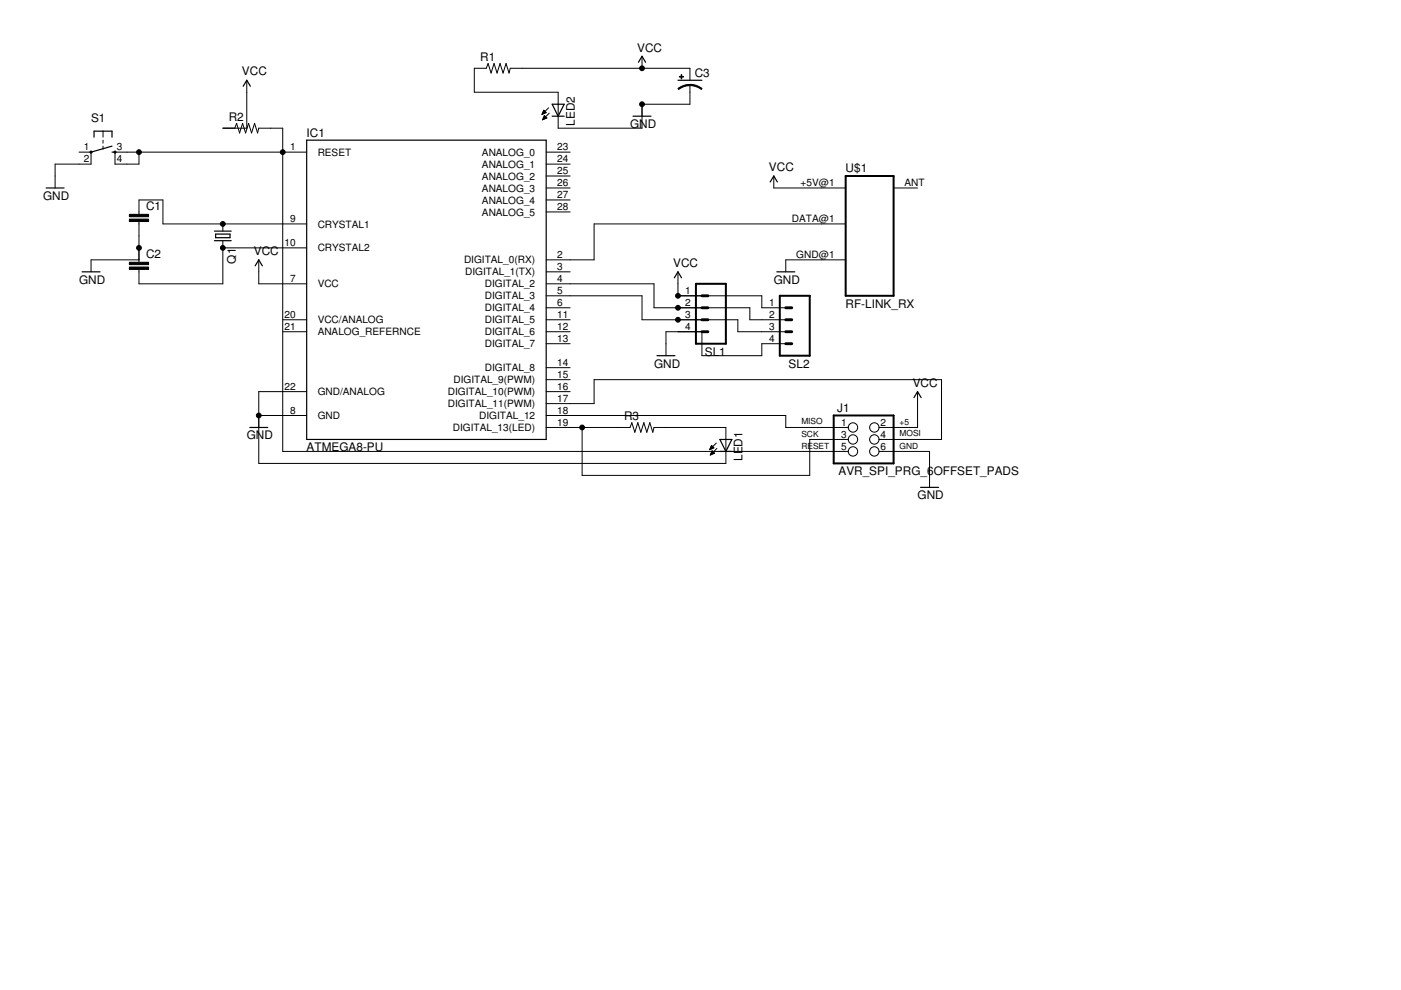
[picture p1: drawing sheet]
<svg xmlns="http://www.w3.org/2000/svg" width="297mm" height="210mm" viewBox="0 0 297 210" stroke-linecap="round" stroke-linejoin="round" font-family="sans-serif">
<g fill="#000" stroke="#000" stroke-width=".25">
<path d="M52.3 17l-.7 1.3zM52.3 17l.8 1.3zM136.1 11.9l-.7 1.3zM136.1 11.9l.8 1.3zM143.7 17h5.1zM9.8 39.9h3.8zM19.3 32.3l4.4-1.3zM19.9 27.8v1.3zM19.9 27.8h1.9zM23.7 32.3h.7zM23.7 27.8v1.3zM21.8 27.8h1.9z"/>
<path d="M65 29.7h50.8zM115.8 29.7v63.5zM117.1 22.1l1.2 2.5zM117.1 24.6h1.2zM117.1 22.1h1.2zM119.6 22.1l-1.3 2.5zM118.3 24.6h1.3zM118.3 22.1h1.3zM134.2 24.6h3.8zM164.1 37.3l-.8 1.3zM164.1 37.3l.7 1.3zM17.4 57.6h3.8z"/>
<path d="M45.7 49.6v.8zM45.7 50.4h3.1zM45.7 49.6h3.1zM48.8 49.6v.8zM45.5 51h3.5zM45.5 49h3.5zM54.9 55.1l-.8 1.3zM54.9 55.1l.7 1.3zM143.7 57.6l-.7 1.3zM143.7 57.6l.8 1.3zM164.7 57.6h3.8zM139.3 75.4h3.8z"/>
<path d="M53 90.6h3.8zM65 29.7v63.5zM65 93.2h50.8zM152.6 93.2l1.3 2.5zM152.6 95.7h1.3zM152.6 93.2h1.3zM155.2 93.2l-1.3 2.5zM153.9 95.7h1.3zM153.9 93.2h1.3zM194.5 83l-.7 1.3zM194.5 83l.8 1.3zM195.2 103.3h3.8z"/>
</g>
<g fill="#000" stroke="#000" stroke-width=".21">
<path d="M52.3 17v2.6zM100.6 14.5h2.5zM100.6 14.5v5.1zM103.5 13.5l-.4 1zM103.5 13.5l.6 2zM104.8 13.5l-.7 2zM104.8 13.5l.6 2zM106 13.5l-.6 2zM106 13.5l.7 2zM107.3 13.5l-.6 2zM107.3 13.5l.6 2zM108.2 14.5l-.3 1z"/>
<path d="M108.2 14.5h2.5zM118.3 19.6v2.5zM100.6 19.6h17.7zM136.1 11.9v2.6zM136.1 14.5h10.2zM110.7 14.5h25.4zM146.3 18v1.6zM146.3 14.5v2.5zM11.7 37.3v2.6zM11.7 34.8v2.5zM16.8 32.3h2.5zM16.8 34.8h2.5z"/>
<path d="M11.7 34.8h5.1zM19.3 32.3v2.5zM21.8 29.7v.7zM21.8 31v.6zM21.8 27.8v1.3zM24.4 32.3v2.5zM24.4 32.3h2.5zM24.4 34.8h2.5zM26.9 34.8h2.6zM26.9 32.3h2.6zM29.5 32.3v2.5zM47.2 27.2h2.6z"/>
<path d="M47.2 27.2h5.1zM50.2 26.2l-.4 1zM50.2 26.2l.6 2zM51.4 26.2l-.6 2zM51.4 26.2l.7 2zM52.7 26.2l-.6 2zM52.3 19.6v7.6zM52.7 26.2l.6 2zM54 26.2l-.7 2zM54 26.2l.6 2zM54.9 27.2l-.3 1zM54.9 27.2h2.5z"/>
<path d="M57.4 27.2h2.5zM59.9 32.3h5.1zM59.9 27.2v5.1zM29.5 32.3h30.4zM115.3 23.4l-.4 .9zM115 24.2h.1zM115 24h.4zM115.4 24.5l-.4 .9zM115.1 23.9h.6zM115.1 23.8h.6zM115.1 25.3h.3zM115.2 23.7h.4z"/>
<path d="M115.2 25.1h.5zM115.2 23.6h.3zM115.2 25h.7zM115.3 24.9h.5zM115.3 23.4l.5 .5zM115.3 24.8h.4zM115.4 24.6h.2zM115.4 24.5l.5 .5zM114.9 24.3l.9-.4zM115 25.4l.9-.4zM114.9 24.3l1.4-1.4zM116.4 24l-1.4 1.4z"/>
<path d="M118.3 24.6v2.6zM118.3 22.1v2.5zM118.3 27.2h17.8zM115.8 39.9h5.1zM115.8 37.3h5.1zM115.8 34.8h5.1zM115.8 32.3h5.1zM136.1 22.1v2.5zM136.1 22.1h10.2zM136.1 22.1v5.1zM146.3 19.6v2.5zM164.1 37.3v2.6z"/>
<path d="M164.1 39.9h10.1zM174.2 39.9h5.1zM189.5 39.9h5zM19.3 55.1v2.5zM19.3 55.1h10.2zM29.5 42.4v2.5zM29.5 47.5v2.5zM29.5 44.9v.5zM29.5 47v.5zM29.5 52.6v2.5zM29.5 55.1v.5zM29.5 57.1v.5z"/>
<path d="M29.5 50v2.6zM34.5 42.4v5.1zM29.5 42.4h5zM47.2 51v1.6zM47.2 47.5v1.5zM34.5 47.5h12.7zM47.2 52.6h12.7zM54.9 55.1v2.5zM59.9 52.6h5.1zM59.9 47.5h5.1zM47.2 47.5h12.7zM115.8 57.6h5.1z"/>
<path d="M115.8 55.1h5.1zM115.8 44.9h5.1zM115.8 42.4h5.1zM126 47.5v7.6zM120.9 55.1h5.1zM166.6 55.1v2.5zM174.2 55.1h5.1zM174.2 47.5h5.1zM166.6 55.1h7.6zM126 47.5h48.2zM29.5 57.6v2.6zM29.5 60.2h17.7z"/>
<path d="M47.2 52.6v7.6zM54.9 57.6v2.6zM59.9 60.2h5.1zM59.9 70.3h5.1zM59.9 67.8h5.1zM54.9 60.2h5zM115.8 78h5.1zM115.8 72.9h5.1zM115.8 70.3h5.1zM115.8 67.8h5.1zM115.8 65.3h5.1zM115.8 62.7h5.1z"/>
<path d="M115.8 60.2h5.1zM120.9 60.2h17.8zM120.9 62.7h15.2zM136.1 62.7v5.1zM136.1 67.8h7.6zM138.7 60.2v5.1zM138.7 65.3h5zM141.2 72.9v2.5zM141.2 70.3v2.6zM143.7 62.7h5.1zM143.7 65.3h5.1zM143.7 67.8h5.1z"/>
<path d="M143.7 70.3h5.1zM143.7 57.6v2.6zM143.7 60.2v2.5zM143.7 62.7h17.8zM141.2 70.3h2.5zM143.7 65.3h15.3zM143.7 67.8h12.7zM148.8 70.3v5.1zM148.8 75.4h12.7zM156.4 67.8v2.5zM156.4 70.3h5.1zM159 65.3v2.5z"/>
<path d="M159 67.8h2.5zM161.5 65.3h5.1zM161.5 67.8h5.1zM161.5 70.3h5.1zM161.5 72.9h5.1zM161.5 62.7v2.6zM161.5 72.9v2.5zM54.9 88.1v2.5zM54.9 83v5.1zM54.9 88.1v10.2zM59.9 88.1h5.1zM59.9 83h5.1z"/>
<path d="M54.9 88.1h5zM54.9 83h5zM59.9 32.3v63.4zM115.8 90.6h5.1zM115.8 88.1h5.1zM115.8 85.6h5.1zM115.8 83h5.1zM115.8 80.5h5.1zM120.9 90.6h2.5zM120.9 88.1h45.7zM123.4 90.6h7.6zM126 80.5v5.1z"/>
<path d="M120.9 85.6h5.1zM131 90.6h2.6zM134 89.6l-.4 1zM134 89.6l.6 2.1zM135.2 89.6l-.6 2.1zM135.2 89.6l.7 2.1zM136.5 89.6l-.6 2.1zM136.5 89.6l.6 2.1zM137.8 89.6l-.7 2.1zM137.8 89.6l.6 2.1zM138.7 90.6l-.3 1.1zM138.7 90.6h2.5z"/>
<path d="M141.2 90.6h12.7zM150.9 94.4l-.4 .9zM150.6 95.2h.3zM150.6 95h.6zM151 95.6l-.4 .9zM150.6 96.4h.3zM150.7 94.9h.6zM150.7 94.8h.5zM150.7 96.2h.4zM150.7 94.7h.4zM150.7 96.1h.7zM150.8 94.5h.2z"/>
<path d="M150.8 96h.6zM150.9 94.4l.5 .6zM150.9 95.9h.4zM150.9 95.8h.2zM151 95.6l.5 .5zM150.5 95.3l.9-.3zM150.6 96.5l.9-.4zM151.9 93.9l-1.4 1.4zM152 95.1l-1.4 1.4zM153.9 95.7v2.6zM153.9 90.6v2.6zM153.9 93.2v2.5z"/>
<path d="M54.9 98.3h99zM166.6 88.1v2.5zM171.7 93.2v7.6zM174.2 90.6h5.7zM174.2 93.2h5.7zM174.2 95.7h5.7zM59.9 95.7h114.3zM171.7 93.2h2.5zM166.6 90.6h7.6zM186.3 90.6h5.7zM186.3 93.2h5.7zM186.3 95.7h5.7z"/>
<path d="M192 90.6h2.5zM192 95.7h5.1zM192 93.2h7.6zM194.5 83v2.6zM194.5 85.6v5zM197.1 95.7v5.1zM199.6 80.5v12.7zM126 80.5h73.6zM123.4 90.6v10.2zM123.4 100.8h48.3zM197.1 100.8v2.5z"/>
<path d="M143.7 18.8l1.2-.7 1.4-.2v.3l-1 .1-1.4 .7z" fill-rule="evenodd"/>
<path d="M146.3 17.9l1.3 .2 1.2 .7-.1 .2-1.4-.7-1-.2z" fill-rule="evenodd"/>
<circle cx="136.1" cy="14.5" r=".51"/>
<circle cx="29.5" cy="32.3" r=".51"/>
<circle cx="59.9" cy="32.3" r=".51"/>
<circle cx="136.1" cy="22.1" r=".51"/>
<circle cx="29.5" cy="52.6" r=".51"/>
<circle cx="47.2" cy="52.6" r=".51"/>
<circle cx="47.2" cy="47.5" r=".51"/>
<circle cx="143.7" cy="62.7" r=".51"/>
<circle cx="143.7" cy="67.8" r=".51"/>
<circle cx="143.7" cy="65.3" r=".51"/>
<circle cx="54.9" cy="88.1" r=".51"/>
<circle cx="123.4" cy="90.6" r=".51"/>
</g>
<path d="M144 16.2h.9v.1h-.9zM144.4 15.8h.1v.9h-.1zM27.4 46.5h4.1v.5h-4.1zM27.4 45.4h4.1v.6h-4.1zM27.4 56.6h4.1v.5h-4.1zM27.4 55.6h4.1v.5h-4.1z" fill="#000" stroke="#000" stroke-width=".21"/>
<g fill="#000" stroke="#000" stroke-width=".42">
<path d="M179.3 37.3v25.4zM179.3 37.3h10.2zM147.6 60.2h6.3zM147.6 60.2v12.7zM153.9 60.2v12.7zM147.6 72.9h6.3zM165.3 62.7h6.4zM165.3 62.7v12.7zM171.7 62.7v12.7zM165.3 75.4h6.4zM179.3 62.7h10.2zM189.5 37.3v25.4z"/>
<path d="M176.8 98.3h12.7zM176.8 88.1v10.2zM189.5 88.1v10.2zM176.8 88.1h12.7z"/>
</g>
<path d="M148.8 67.8h1.3zM148.8 65.3h1.3zM148.8 62.7h1.3zM148.8 70.3h1.3zM166.6 70.3h1.3zM166.6 67.8h1.3zM166.6 65.3h1.3zM166.6 72.9h1.3z" fill="#000" stroke="#000" stroke-width=".61"/>
<g fill="none" stroke="#000" stroke-width=".42">
<circle cx="19.3" cy="32.3" r=".13"/>
<circle cx="24.4" cy="32.3" r=".13"/>
</g>
<g fill="none" stroke="#000" stroke-width=".21">
<circle cx="180.8" cy="90.6" r=".99"/>
<circle cx="180.8" cy="93.2" r=".99"/>
<circle cx="180.8" cy="95.7" r=".99"/>
<circle cx="185.4" cy="95.7" r=".99"/>
<circle cx="185.4" cy="90.6" r=".99"/>
<circle cx="185.4" cy="93.2" r=".99"/>
</g>
<g font-size="2.5">
<text x="135.1" y="10.9">VCC</text>
<text x="51.3" y="16">VCC</text>
<text x="101.8" y="13">R1</text>
<text x="147.3" y="16.4">C3</text>
<text x="19.3" y="25.9">S1</text>
<text x="48.5" y="25.7">R2</text>
<text x="65" y="28.9">IC1</text>
<text x="121.9" y="26.7" transform="rotate(-90 121.9 26.7)">LED2</text>
<text x="133.6" y="27.2">GND</text>
<text x="163" y="36.3">VCC</text>
<text x="179.3" y="36.6">U$1</text>
<text x="9.1" y="42.4">GND</text>
<text x="31" y="44.6">C1</text>
<text x="31" y="54.7">C2</text>
<text x="50" y="55.9" transform="rotate(-90 50 55.9)">Q1</text>
<text x="53.8" y="54.1">VCC</text>
<text x="142.7" y="56.6">VCC</text>
<text x="16.8" y="60.2">GND</text>
<text x="164.1" y="60.2">GND</text>
<text x="179.3" y="65.3">RF-LINK_RX</text>
<text x="138.7" y="77.9">GND</text>
<text x="149.4" y="75.4">SL1</text>
<text x="167.2" y="77.9">SL2</text>
<text x="193.5" y="82">VCC</text>
<text x="132.3" y="89.1">R3</text>
<text x="177.5" y="87.3">J1</text>
<text x="52.3" y="93.2">GND</text>
<text x="65" y="95.7">ATMEGA8-PU</text>
<text x="157.5" y="97.8" transform="rotate(-90 157.5 97.8)">LED1</text>
<text x="177.8" y="100.8">AVR_SPI_PRG_6OFFSET_PADS</text>
<text x="194.5" y="105.9">GND</text>
</g>
<g font-size="2.1">
<text x="17.8" y="31.9">1</text>
<text x="17.8" y="34.4">2</text>
<text x="24.7" y="31.9">3</text>
<text x="24.7" y="34.4">4</text>
<text x="61.5" y="31.9">1</text>
<text x="67.4" y="33">RESET</text>
<text x="102.2" y="35.5">ANALOG_1</text>
<text x="102.2" y="33">ANALOG_0</text>
<text x="118.1" y="34.4">24</text>
<text x="118.1" y="31.9">23</text>
<text x="102.2" y="40.6">ANALOG_3</text>
<text x="102.2" y="38.1">ANALOG_2</text>
<text x="118.1" y="39.5">26</text>
<text x="118.1" y="37">25</text>
<text x="169.7" y="39.5">+5V@1</text>
<text x="191.8" y="39.5">ANT</text>
<text x="61.5" y="47.1">9</text>
<text x="102.2" y="45.7">ANALOG_5</text>
<text x="102.2" y="43.2">ANALOG_4</text>
<text x="118.1" y="44.6">28</text>
<text x="118.1" y="42">27</text>
<text x="167.9" y="47.1">DATA@1</text>
<text x="60.3" y="52.2">10</text>
<text x="67.4" y="53.3">CRYSTAL2</text>
<text x="67.4" y="48.2">CRYSTAL1</text>
<text x="61.5" y="59.8">7</text>
<text x="98.4" y="55.9">DIGITAL_0(RX)</text>
<text x="98.6" y="58.4">DIGITAL_1(TX)</text>
<text x="118.1" y="59.8">4</text>
<text x="118.1" y="57.3">3</text>
<text x="118.1" y="54.7">2</text>
<text x="168.8" y="54.7">GND@1</text>
<text x="67.4" y="60.9">VCC</text>
<text x="102.8" y="63.5">DIGITAL_3</text>
<text x="102.8" y="60.9">DIGITAL_2</text>
<text x="118.1" y="64.9">6</text>
<text x="118.1" y="62.4">5</text>
<text x="145.3" y="62.4">1</text>
<text x="145.3" y="64.9">2</text>
<text x="163.1" y="64.9">1</text>
<text x="60.3" y="70">21</text>
<text x="60.3" y="67.4">20</text>
<text x="67.4" y="71.1">ANALOG_REFERNCE</text>
<text x="67.4" y="68.6">VCC/ANALOG</text>
<text x="102.8" y="71.1">DIGITAL_6</text>
<text x="102.8" y="68.6">DIGITAL_5</text>
<text x="102.8" y="66">DIGITAL_4</text>
<text x="118.1" y="70">12</text>
<text x="118.1" y="67.4">11</text>
<text x="145.3" y="67.4">3</text>
<text x="145.3" y="70">4</text>
<text x="163.1" y="67.4">2</text>
<text x="163.1" y="70">3</text>
<text x="102.8" y="73.6">DIGITAL_7</text>
<text x="118.1" y="77.6">14</text>
<text x="118.1" y="72.5">13</text>
<text x="163.1" y="72.5">4</text>
<text x="60.3" y="82.7">22</text>
<text x="67.4" y="83.8">GND/ANALOG</text>
<text x="95" y="83.8">DIGITAL_10(PWM)</text>
<text x="96.1" y="81.2">DIGITAL_9(PWM)</text>
<text x="102.8" y="78.7">DIGITAL_8</text>
<text x="118.1" y="82.7">16</text>
<text x="118.1" y="80.1">15</text>
<text x="61.5" y="87.7">8</text>
<text x="67.4" y="88.9">GND</text>
<text x="95" y="86.3">DIGITAL_11(PWM)</text>
<text x="101.6" y="88.9">DIGITAL_12</text>
<text x="118.1" y="87.7">18</text>
<text x="118.1" y="85.2">17</text>
<text x="96" y="91.4">DIGITAL_13(LED)</text>
<text x="118.1" y="90.3">19</text>
<text x="178.3" y="90.3">1</text>
<text x="178.3" y="92.8">3</text>
<text x="178.3" y="95.4">5</text>
<text x="186.7" y="90.3">2</text>
<text x="186.7" y="92.8">4</text>
<text x="186.7" y="95.4">6</text>
</g>
<g font-size="1.8">
<text x="169.9" y="89.9">MISO</text>
<text x="169.9" y="95.2">RESET</text>
<text x="169.9" y="92.7">SCK</text>
<text x="190.7" y="92.5">MOSI</text>
<text x="190.7" y="90.1">+5</text>
<text x="190.7" y="95.2">GND</text>
</g>
</svg>
